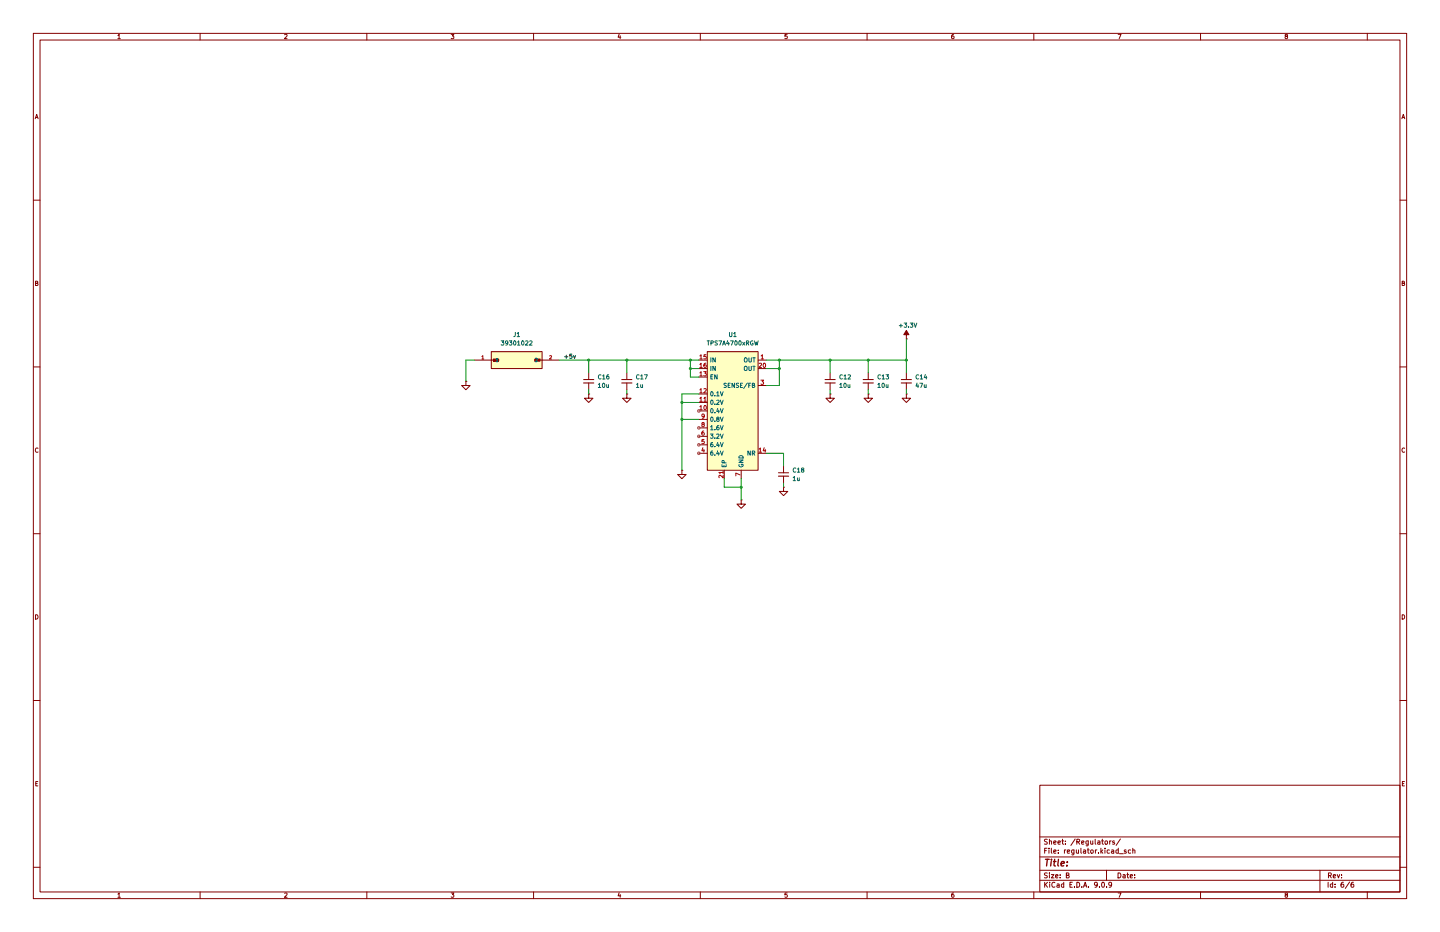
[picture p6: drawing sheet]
(kicad_sch
 (version 20250114)
 (generator "eeschema")
 (generator_version "9.0")
 (paper "B")
 (lib_symbols
  (symbol "Device:C_Small"
   (pin_numbers (hide yes))
   (pin_names
    (offset 0.254) (hide yes)) (exclude_from_sim no) (in_bom yes) (on_board yes)
   (property "Reference" "C" (at 0.254 1.778 0) (effects (font (size 1.27 1.27)) (justify left)))
   (property "Value" "C_Small" (at 0.254 -2.032 0) (effects (font (size 1.27 1.27)) (justify left)))
   (property "Footprint" "" (at 0 0 0) (effects (font (size 1.27 1.27)) (hide yes)))
   (property "Datasheet" "~" (at 0 0 0) (effects (font (size 1.27 1.27)) (hide yes)))
   (property "Description" "Unpolarized capacitor, small symbol" (at 0 0 0) (effects (font (size 1.27 1.27)) (hide yes)))
   (symbol "C_Small_0_1"
    (polyline (pts (xy -1.524 0.508) (xy 1.524 0.508)) (stroke (width 0.3048) (type default)) (fill (type none)))
    (polyline (pts (xy -1.524 -0.508) (xy 1.524 -0.508)) (stroke (width 0.3302) (type default)) (fill (type none))))
   (symbol "C_Small_1_1"
    (pin passive line (at 0 2.54 270) (length 2.032) (name "~" (effects (font (size 1.27 1.27)))) (number "1" (effects (font (size 1.27 1.27)))))
    (pin passive line (at 0 -2.54 90) (length 2.032) (name "~" (effects (font (size 1.27 1.27)))) (number "2" (effects (font (size 1.27 1.27))))))
   (embedded_fonts no))
  (symbol "My_Symbols:+5.0V"
   (power)
   (pin_numbers (hide yes))
   (pin_names
    (offset 0) (hide yes)) (exclude_from_sim no) (in_bom yes) (on_board yes)
   (property "Reference" "#PWR" (at 0 -3.81 0) (effects (font (size 1.27 1.27)) (hide yes)))
   (property "Value" "+5.0V" (at 0 3.556 0) (effects (font (size 1.27 1.27))))
   (property "Footprint" "" (at 0 0 0) (effects (font (size 1.27 1.27)) (hide yes)))
   (property "Datasheet" "" (at 0 0 0) (effects (font (size 1.27 1.27)) (hide yes)))
   (property "Description" "Power symbol creates a global label with name \"-15V\"" (at 0 0 0) (effects (font (size 1.27 1.27)) (hide yes)))
   (symbol "+5.0V_0_0"
    (pin power_in line (at 0 0 90) (length 0) (name "~" (effects (font (size 1.27 1.27)))) (number "1" (effects (font (size 1.27 1.27))))))
   (symbol "+5.0V_0_1"
    (polyline (pts (xy 0 0) (xy 0 1.27) (xy 0.762 1.27) (xy 0 2.54) (xy -0.762 1.27) (xy 0 1.27)) (stroke (width 0) (type default)) (fill (type outline))))
   (embedded_fonts no))
  (symbol "My_Symbols:39301022"
   (pin_names
    (offset 1.016)) (exclude_from_sim no) (in_bom yes) (on_board yes)
   (property "Reference" "J" (at -7.62 3.81 0) (effects (font (size 1.27 1.27)) (justify left bottom)))
   (property "Value" "39301022" (at -7.62 -5.08 0) (effects (font (size 1.27 1.27)) (justify left bottom)))
   (property "Footprint" "My_Footprints:MOLEX_39301022" (at 0 0 0) (effects (font (size 1.27 1.27)) (justify bottom) (hide yes)))
   (property "Datasheet" "" (at 0 0 0) (effects (font (size 1.27 1.27)) (hide yes)))
   (property "Description" "" (at 0 0 0) (effects (font (size 1.27 1.27)) (hide yes)))
   (property "PARTREV" "A" (at 0 0 0) (effects (font (size 1.27 1.27)) (justify bottom) (hide yes)))
   (property "STANDARD" "Manufacturer Recommendations" (at 0 0 0) (effects (font (size 1.27 1.27)) (justify bottom) (hide yes)))
   (property "MAXIMUM_PACKAGE_HEIGHT" "11.40mm" (at 0 0 0) (effects (font (size 1.27 1.27)) (justify bottom) (hide yes)))
   (property "MANUFACTURER" "Molex" (at 0 0 0) (effects (font (size 1.27 1.27)) (justify bottom) (hide yes)))
   (symbol "39301022_0_0"
    (polyline (pts (xy -7.62 0) (xy -5.715 0)) (stroke (width 0.254) (type default)) (fill (type none)))
    (rectangle (start -7.62 -2.54) (end 7.62 2.54) (stroke (width 0.254) (type default)) (fill (type background)))
    (rectangle (start -6.985 -0.3175) (end -5.3975 0.3175) (stroke (width 0.1) (type default)) (fill (type outline)))
    (rectangle (start 5.3975 -0.3175) (end 6.985 0.3175) (stroke (width 0.1) (type default)) (fill (type outline)))
    (polyline (pts (xy 7.62 0) (xy 5.715 0)) (stroke (width 0.254) (type default)) (fill (type none)))
    (pin passive line (at -12.7 0 0) (length 5.08) (name "1" (effects (font (size 1.016 1.016)))) (number "1" (effects (font (size 1.016 1.016)))))
    (pin passive line (at 12.7 0 180) (length 5.08) (name "2" (effects (font (size 1.016 1.016)))) (number "2" (effects (font (size 1.016 1.016))))))
   (embedded_fonts no))
  (symbol "My_Symbols:TPS7A4700xRGW" (exclude_from_sim no) (in_bom yes) (on_board yes)
   (property "Reference" "U7" (at 0 22.86 0) (effects (font (size 1.27 1.27))))
   (property "Value" "TPS7A4700xRGW" (at 0 21.336 0) (effects (font (size 1.27 1.27))))
   (property "Footprint" "Package_DFN_QFN:Texas_RGW0020A_VQFN-20-1EP_5x5mm_P0.65mm_EP3.15x3.15mm_ThermalVias" (at 4.445 21.59 0) (effects (font (size 1.27 1.27)) (hide yes)))
   (property "Datasheet" "https://www.ti.com/lit/ds/symlink/tps7a47.pdf" (at 0 24.13 0) (effects (font (size 1.27 1.27)) (hide yes)))
   (property "Description" "1A, Low-Noise Low-Dropout Voltage Regulator, 3-35V Input, Adjustable 1.4-34V Output, VQFN-20" (at 0 0 0) (effects (font (size 1.27 1.27)) (hide yes)))
   (symbol "TPS7A4700xRGW_0_1"
    (rectangle (start -7.62 20.32) (end 7.62 -15.24) (stroke (width 0.254) (type default)) (fill (type background))))
   (symbol "TPS7A4700xRGW_1_1"
    (pin power_in line (at -10.16 17.78 0) (length 2.54) (name "IN" (effects (font (size 1.27 1.27)))) (number "15" (effects (font (size 1.27 1.27)))))
    (pin passive line (at -10.16 15.24 0) (length 2.54) (name "IN" (effects (font (size 1.27 1.27)))) (number "16" (effects (font (size 1.27 1.27)))))
    (pin input line (at -10.16 12.7 0) (length 2.54) (name "EN" (effects (font (size 1.27 1.27)))) (number "13" (effects (font (size 1.27 1.27)))))
    (pin input line (at -10.16 7.62 0) (length 2.54) (name "0.1V" (effects (font (size 1.27 1.27)))) (number "12" (effects (font (size 1.27 1.27)))))
    (pin input line (at -10.16 5.08 0) (length 2.54) (name "0.2V" (effects (font (size 1.27 1.27)))) (number "11" (effects (font (size 1.27 1.27)))))
    (pin input line (at -10.16 2.54 0) (length 2.54) (name "0.4V" (effects (font (size 1.27 1.27)))) (number "10" (effects (font (size 1.27 1.27)))))
    (pin input line (at -10.16 0 0) (length 2.54) (name "0.8V" (effects (font (size 1.27 1.27)))) (number "9" (effects (font (size 1.27 1.27)))))
    (pin input line (at -10.16 -2.54 0) (length 2.54) (name "1.6V" (effects (font (size 1.27 1.27)))) (number "8" (effects (font (size 1.27 1.27)))))
    (pin input line (at -10.16 -5.08 0) (length 2.54) (name "3.2V" (effects (font (size 1.27 1.27)))) (number "6" (effects (font (size 1.27 1.27)))))
    (pin input line (at -10.16 -7.62 0) (length 2.54) (name "6.4V" (effects (font (size 1.27 1.27)))) (number "5" (effects (font (size 1.27 1.27)))))
    (pin input line (at -10.16 -10.16 0) (length 2.54) (name "6.4V" (effects (font (size 1.27 1.27)))) (number "4" (effects (font (size 1.27 1.27)))))
    (pin passive line (at -2.54 -17.78 90) (length 2.54) (name "EP" (effects (font (size 1.27 1.27)))) (number "21" (effects (font (size 1.27 1.27)))))
    (pin power_in line (at 2.54 -17.78 90) (length 2.54) (name "GND" (effects (font (size 1.27 1.27)))) (number "7" (effects (font (size 1.27 1.27)))))
    (pin power_out line (at 10.16 17.78 180) (length 2.54) (name "OUT" (effects (font (size 1.27 1.27)))) (number "1" (effects (font (size 1.27 1.27)))))
    (pin power_out line (at 10.16 15.24 180) (length 2.54) (name "OUT" (effects (font (size 1.27 1.27)))) (number "20" (effects (font (size 1.27 1.27)))))
    (pin input line (at 10.16 10.16 180) (length 2.54) (name "SENSE/FB" (effects (font (size 1.27 1.27)))) (number "3" (effects (font (size 1.27 1.27)))))
    (pin passive line (at 10.16 -10.16 180) (length 2.54) (name "NR" (effects (font (size 1.27 1.27)))) (number "14" (effects (font (size 1.27 1.27))))))
   (embedded_fonts no))
  (symbol "power:GND"
   (power)
   (pin_numbers (hide yes))
   (pin_names
    (offset 0) (hide yes)) (exclude_from_sim no) (in_bom yes) (on_board yes)
   (property "Reference" "#PWR" (at 0 -6.35 0) (effects (font (size 1.27 1.27)) (hide yes)))
   (property "Value" "GND" (at 0 -3.81 0) (effects (font (size 1.27 1.27))))
   (property "Footprint" "" (at 0 0 0) (effects (font (size 1.27 1.27)) (hide yes)))
   (property "Datasheet" "" (at 0 0 0) (effects (font (size 1.27 1.27)) (hide yes)))
   (property "Description" "Power symbol creates a global label with name \"GND\" , ground" (at 0 0 0) (effects (font (size 1.27 1.27)) (hide yes)))
   (symbol "GND_0_1"
    (polyline (pts (xy 0 0) (xy 0 -1.27) (xy 1.27 -1.27) (xy 0 -2.54) (xy -1.27 -1.27) (xy 0 -1.27)) (stroke (width 0) (type default)) (fill (type none))))
   (symbol "GND_1_1"
    (pin power_in line (at 0 0 270) (length 0) (name "~" (effects (font (size 1.27 1.27)))) (number "1" (effects (font (size 1.27 1.27))))))
   (embedded_fonts no)))
 (junction
  (at 187.96 107.95)
  (diameter 0)
  (color 0 0 0 0))
 (junction
  (at 204.47 125.73)
  (diameter 0)
  (color 0 0 0 0))
 (junction
  (at 271.78 107.95)
  (diameter 0)
  (color 0 0 0 0))
 (junction
  (at 233.68 110.49)
  (diameter 0)
  (color 0 0 0 0))
 (junction
  (at 248.92 107.95)
  (diameter 0)
  (color 0 0 0 0))
 (junction
  (at 207.01 110.49)
  (diameter 0)
  (color 0 0 0 0))
 (junction
  (at 260.35 107.95)
  (diameter 0)
  (color 0 0 0 0))
 (junction
  (at 207.01 107.95)
  (diameter 0)
  (color 0 0 0 0))
 (junction
  (at 222.25 146.05)
  (diameter 0)
  (color 0 0 0 0))
 (junction
  (at 204.47 120.65)
  (diameter 0)
  (color 0 0 0 0))
 (junction
  (at 233.68 107.95)
  (diameter 0)
  (color 0 0 0 0))
 (junction
  (at 176.53 107.95)
  (diameter 0)
  (color 0 0 0 0))
 (wire
  (pts (xy 207.01 110.49) (xy 207.01 107.95))
  (stroke (width 0) (type default)))
 (wire
  (pts (xy 248.92 118.11) (xy 248.92 116.84))
  (stroke (width 0) (type default)))
 (wire
  (pts (xy 139.7 107.95) (xy 139.7 114.3))
  (stroke (width 0) (type default)))
 (wire
  (pts (xy 222.25 146.05) (xy 222.25 149.86))
  (stroke (width 0) (type default)))
 (wire
  (pts (xy 234.95 146.05) (xy 234.95 144.78))
  (stroke (width 0) (type default)))
 (wire
  (pts (xy 233.68 110.49) (xy 233.68 115.57))
  (stroke (width 0) (type default)))
 (wire
  (pts (xy 204.47 120.65) (xy 204.47 125.73))
  (stroke (width 0) (type default)))
 (wire
  (pts (xy 271.78 116.84) (xy 271.78 118.11))
  (stroke (width 0) (type default)))
 (wire
  (pts (xy 234.95 135.89) (xy 234.95 139.7))
  (stroke (width 0) (type default)))
 (wire
  (pts (xy 233.68 110.49) (xy 229.87 110.49))
  (stroke (width 0) (type default)))
 (wire
  (pts (xy 176.53 107.95) (xy 187.96 107.95))
  (stroke (width 0) (type default)))
 (wire
  (pts (xy 204.47 125.73) (xy 204.47 140.97))
  (stroke (width 0) (type default)))
 (wire
  (pts (xy 176.53 107.95) (xy 176.53 111.76))
  (stroke (width 0) (type default)))
 (wire
  (pts (xy 233.68 115.57) (xy 229.87 115.57))
  (stroke (width 0) (type default)))
 (wire
  (pts (xy 207.01 107.95) (xy 209.55 107.95))
  (stroke (width 0) (type default)))
 (wire
  (pts (xy 260.35 116.84) (xy 260.35 118.11))
  (stroke (width 0) (type default)))
 (wire
  (pts (xy 271.78 107.95) (xy 271.78 111.76))
  (stroke (width 0) (type default)))
 (wire
  (pts (xy 187.96 107.95) (xy 207.01 107.95))
  (stroke (width 0) (type default)))
 (wire
  (pts (xy 209.55 118.11) (xy 204.47 118.11))
  (stroke (width 0) (type default)))
 (wire
  (pts (xy 248.92 107.95) (xy 248.92 111.76))
  (stroke (width 0) (type default)))
 (wire
  (pts (xy 209.55 113.03) (xy 207.01 113.03))
  (stroke (width 0) (type default)))
 (wire
  (pts (xy 233.68 107.95) (xy 233.68 110.49))
  (stroke (width 0) (type default)))
 (wire
  (pts (xy 207.01 113.03) (xy 207.01 110.49))
  (stroke (width 0) (type default)))
 (wire
  (pts (xy 248.92 107.95) (xy 260.35 107.95))
  (stroke (width 0) (type default)))
 (wire
  (pts (xy 222.25 143.51) (xy 222.25 146.05))
  (stroke (width 0) (type default)))
 (wire
  (pts (xy 187.96 116.84) (xy 187.96 118.11))
  (stroke (width 0) (type default)))
 (wire
  (pts (xy 204.47 125.73) (xy 209.55 125.73))
  (stroke (width 0) (type default)))
 (wire
  (pts (xy 217.17 146.05) (xy 222.25 146.05))
  (stroke (width 0) (type default)))
 (wire
  (pts (xy 167.64 107.95) (xy 176.53 107.95))
  (stroke (width 0) (type default)))
 (wire
  (pts (xy 187.96 107.95) (xy 187.96 111.76))
  (stroke (width 0) (type default)))
 (wire
  (pts (xy 260.35 107.95) (xy 260.35 111.76))
  (stroke (width 0) (type default)))
 (wire
  (pts (xy 271.78 101.6) (xy 271.78 107.95))
  (stroke (width 0) (type default)))
 (wire
  (pts (xy 229.87 107.95) (xy 233.68 107.95))
  (stroke (width 0) (type default)))
 (wire
  (pts (xy 204.47 118.11) (xy 204.47 120.65))
  (stroke (width 0) (type default)))
 (wire
  (pts (xy 209.55 120.65) (xy 204.47 120.65))
  (stroke (width 0) (type default)))
 (wire
  (pts (xy 209.55 110.49) (xy 207.01 110.49))
  (stroke (width 0) (type default)))
 (wire
  (pts (xy 142.24 107.95) (xy 139.7 107.95))
  (stroke (width 0) (type default)))
 (wire
  (pts (xy 260.35 107.95) (xy 271.78 107.95))
  (stroke (width 0) (type default)))
 (wire
  (pts (xy 176.53 118.11) (xy 176.53 116.84))
  (stroke (width 0) (type default)))
 (wire
  (pts (xy 233.68 107.95) (xy 248.92 107.95))
  (stroke (width 0) (type default)))
 (wire
  (pts (xy 229.87 135.89) (xy 234.95 135.89))
  (stroke (width 0) (type default)))
 (wire
  (pts (xy 217.17 143.51) (xy 217.17 146.05))
  (stroke (width 0) (type default)))
 (label "+5v"
  (at 168.91 107.95 0)
  (effects (font (size 1.27 1.27)) (justify left bottom)))
 (symbol
  (lib_id "Device:C_Small")
  (at 248.92 114.3 0)
  (unit 1)
  (exclude_from_sim no)
  (in_bom yes)
  (on_board yes)
  (dnp no)
  (fields_autoplaced yes)
  (property "Reference" "C12" (at 251.46 113.0362 0) (effects (font (size 1.27 1.27)) (justify left)))
  (property "Value" "10u" (at 251.46 115.5762 0) (effects (font (size 1.27 1.27)) (justify left)))
  (property "Footprint" "Capacitor_SMD:C_1206_3216Metric" (at 248.92 114.3 0) (effects (font (size 1.27 1.27)) (hide yes)))
  (property "Datasheet" "~" (at 248.92 114.3 0) (effects (font (size 1.27 1.27)) (hide yes)))
  (property "Description" "Unpolarized capacitor, small symbol" (at 248.92 114.3 0) (effects (font (size 1.27 1.27)) (hide yes)))
  (pin "1")
  (pin "2"))
 (symbol
  (lib_id "power:GND")
  (at 234.95 146.05 0)
  (unit 1)
  (exclude_from_sim no)
  (in_bom yes)
  (on_board yes)
  (dnp no)
  (fields_autoplaced yes)
  (property "Reference" "#PWR033" (at 234.95 152.4 0) (effects (font (size 1.27 1.27)) (hide yes)))
  (property "Value" "GND" (at 234.95 151.13 0) (effects (font (size 1.27 1.27)) (hide yes)))
  (property "Footprint" "" (at 234.95 146.05 0) (effects (font (size 1.27 1.27)) (hide yes)))
  (property "Datasheet" "" (at 234.95 146.05 0) (effects (font (size 1.27 1.27)) (hide yes)))
  (property "Description" "Power symbol creates a global label with name \"GND\" , ground" (at 234.95 146.05 0) (effects (font (size 1.27 1.27)) (hide yes)))
  (pin "1"))
 (symbol
  (lib_id "Device:C_Small")
  (at 271.78 114.3 0)
  (unit 1)
  (exclude_from_sim no)
  (in_bom yes)
  (on_board yes)
  (dnp no)
  (fields_autoplaced yes)
  (property "Reference" "C14" (at 274.32 113.0362 0) (effects (font (size 1.27 1.27)) (justify left)))
  (property "Value" "47u" (at 274.32 115.5762 0) (effects (font (size 1.27 1.27)) (justify left)))
  (property "Footprint" "Capacitor_SMD:C_1206_3216Metric" (at 271.78 114.3 0) (effects (font (size 1.27 1.27)) (hide yes)))
  (property "Datasheet" "~" (at 271.78 114.3 0) (effects (font (size 1.27 1.27)) (hide yes)))
  (property "Description" "Unpolarized capacitor, small symbol" (at 271.78 114.3 0) (effects (font (size 1.27 1.27)) (hide yes)))
  (pin "1")
  (pin "2"))
 (symbol
  (lib_id "Device:C_Small")
  (at 176.53 114.3 0)
  (unit 1)
  (exclude_from_sim no)
  (in_bom yes)
  (on_board yes)
  (dnp no)
  (fields_autoplaced yes)
  (property "Reference" "C16" (at 179.07 113.0362 0) (effects (font (size 1.27 1.27)) (justify left)))
  (property "Value" "10u" (at 179.07 115.5762 0) (effects (font (size 1.27 1.27)) (justify left)))
  (property "Footprint" "Capacitor_SMD:C_1206_3216Metric" (at 176.53 114.3 0) (effects (font (size 1.27 1.27)) (hide yes)))
  (property "Datasheet" "~" (at 176.53 114.3 0) (effects (font (size 1.27 1.27)) (hide yes)))
  (property "Description" "Unpolarized capacitor, small symbol" (at 176.53 114.3 0) (effects (font (size 1.27 1.27)) (hide yes)))
  (pin "1")
  (pin "2"))
 (symbol
  (lib_id "power:GND")
  (at 204.47 140.97 0)
  (unit 1)
  (exclude_from_sim no)
  (in_bom yes)
  (on_board yes)
  (dnp no)
  (fields_autoplaced yes)
  (property "Reference" "#PWR019" (at 204.47 147.32 0) (effects (font (size 1.27 1.27)) (hide yes)))
  (property "Value" "GND" (at 204.47 146.05 0) (effects (font (size 1.27 1.27)) (hide yes)))
  (property "Footprint" "" (at 204.47 140.97 0) (effects (font (size 1.27 1.27)) (hide yes)))
  (property "Datasheet" "" (at 204.47 140.97 0) (effects (font (size 1.27 1.27)) (hide yes)))
  (property "Description" "Power symbol creates a global label with name \"GND\" , ground" (at 204.47 140.97 0) (effects (font (size 1.27 1.27)) (hide yes)))
  (pin "1"))
 (symbol
  (lib_id "My_Symbols:39301022")
  (at 154.94 107.95 0)
  (unit 1)
  (exclude_from_sim no)
  (in_bom yes)
  (on_board yes)
  (dnp no)
  (fields_autoplaced yes)
  (property "Reference" "J1" (at 154.94 100.33 0) (effects (font (size 1.27 1.27))))
  (property "Value" "39301022" (at 154.94 102.87 0) (effects (font (size 1.27 1.27))))
  (property "Footprint" "My_Footprints:MOLEX_39301022" (at 154.94 107.95 0) (effects (font (size 1.27 1.27)) (justify bottom) (hide yes)))
  (property "Datasheet" "" (at 154.94 107.95 0) (effects (font (size 1.27 1.27)) (hide yes)))
  (property "Description" "" (at 154.94 107.95 0) (effects (font (size 1.27 1.27)) (hide yes)))
  (property "PARTREV" "A" (at 154.94 107.95 0) (effects (font (size 1.27 1.27)) (justify bottom) (hide yes)))
  (property "STANDARD" "Manufacturer Recommendations" (at 154.94 107.95 0) (effects (font (size 1.27 1.27)) (justify bottom) (hide yes)))
  (property "MAXIMUM_PACKAGE_HEIGHT" "11.40mm" (at 154.94 107.95 0) (effects (font (size 1.27 1.27)) (justify bottom) (hide yes)))
  (property "MANUFACTURER" "Molex" (at 154.94 107.95 0) (effects (font (size 1.27 1.27)) (justify bottom) (hide yes)))
  (pin "2")
  (pin "1"))
 (symbol
  (lib_id "power:GND")
  (at 248.92 118.11 0)
  (unit 1)
  (exclude_from_sim no)
  (in_bom yes)
  (on_board yes)
  (dnp no)
  (fields_autoplaced yes)
  (property "Reference" "#PWR018" (at 248.92 124.46 0) (effects (font (size 1.27 1.27)) (hide yes)))
  (property "Value" "GND" (at 248.92 123.19 0) (effects (font (size 1.27 1.27)) (hide yes)))
  (property "Footprint" "" (at 248.92 118.11 0) (effects (font (size 1.27 1.27)) (hide yes)))
  (property "Datasheet" "" (at 248.92 118.11 0) (effects (font (size 1.27 1.27)) (hide yes)))
  (property "Description" "Power symbol creates a global label with name \"GND\" , ground" (at 248.92 118.11 0) (effects (font (size 1.27 1.27)) (hide yes)))
  (pin "1"))
 (symbol
  (lib_id "power:GND")
  (at 176.53 118.11 0)
  (unit 1)
  (exclude_from_sim no)
  (in_bom yes)
  (on_board yes)
  (dnp no)
  (fields_autoplaced yes)
  (property "Reference" "#PWR025" (at 176.53 124.46 0) (effects (font (size 1.27 1.27)) (hide yes)))
  (property "Value" "GND" (at 176.53 123.19 0) (effects (font (size 1.27 1.27)) (hide yes)))
  (property "Footprint" "" (at 176.53 118.11 0) (effects (font (size 1.27 1.27)) (hide yes)))
  (property "Datasheet" "" (at 176.53 118.11 0) (effects (font (size 1.27 1.27)) (hide yes)))
  (property "Description" "Power symbol creates a global label with name \"GND\" , ground" (at 176.53 118.11 0) (effects (font (size 1.27 1.27)) (hide yes)))
  (pin "1"))
 (symbol
  (lib_id "My_Symbols:+5.0V")
  (at 271.78 101.6 0)
  (unit 1)
  (exclude_from_sim no)
  (in_bom yes)
  (on_board yes)
  (dnp no)
  (property "Reference" "#PWR022" (at 271.78 105.41 0) (effects (font (size 1.27 1.27)) (hide yes)))
  (property "Value" "+3.3V" (at 269.24 97.536 0) (effects (font (size 1.27 1.27)) (justify left)))
  (property "Footprint" "" (at 271.78 101.6 0) (effects (font (size 1.27 1.27)) (hide yes)))
  (property "Datasheet" "" (at 271.78 101.6 0) (effects (font (size 1.27 1.27)) (hide yes)))
  (property "Description" "Power symbol creates a global label with name \"-15V\"" (at 271.78 101.6 0) (effects (font (size 1.27 1.27)) (hide yes)))
  (pin "1"))
 (symbol
  (lib_id "power:GND")
  (at 271.78 118.11 0)
  (unit 1)
  (exclude_from_sim no)
  (in_bom yes)
  (on_board yes)
  (dnp no)
  (fields_autoplaced yes)
  (property "Reference" "#PWR021" (at 271.78 124.46 0) (effects (font (size 1.27 1.27)) (hide yes)))
  (property "Value" "GND" (at 271.78 123.19 0) (effects (font (size 1.27 1.27)) (hide yes)))
  (property "Footprint" "" (at 271.78 118.11 0) (effects (font (size 1.27 1.27)) (hide yes)))
  (property "Datasheet" "" (at 271.78 118.11 0) (effects (font (size 1.27 1.27)) (hide yes)))
  (property "Description" "Power symbol creates a global label with name \"GND\" , ground" (at 271.78 118.11 0) (effects (font (size 1.27 1.27)) (hide yes)))
  (pin "1"))
 (symbol
  (lib_id "power:GND")
  (at 260.35 118.11 0)
  (unit 1)
  (exclude_from_sim no)
  (in_bom yes)
  (on_board yes)
  (dnp no)
  (fields_autoplaced yes)
  (property "Reference" "#PWR020" (at 260.35 124.46 0) (effects (font (size 1.27 1.27)) (hide yes)))
  (property "Value" "GND" (at 260.35 123.19 0) (effects (font (size 1.27 1.27)) (hide yes)))
  (property "Footprint" "" (at 260.35 118.11 0) (effects (font (size 1.27 1.27)) (hide yes)))
  (property "Datasheet" "" (at 260.35 118.11 0) (effects (font (size 1.27 1.27)) (hide yes)))
  (property "Description" "Power symbol creates a global label with name \"GND\" , ground" (at 260.35 118.11 0) (effects (font (size 1.27 1.27)) (hide yes)))
  (pin "1"))
 (symbol
  (lib_id "Device:C_Small")
  (at 260.35 114.3 0)
  (unit 1)
  (exclude_from_sim no)
  (in_bom yes)
  (on_board yes)
  (dnp no)
  (fields_autoplaced yes)
  (property "Reference" "C13" (at 262.89 113.0362 0) (effects (font (size 1.27 1.27)) (justify left)))
  (property "Value" "10u" (at 262.89 115.5762 0) (effects (font (size 1.27 1.27)) (justify left)))
  (property "Footprint" "Capacitor_SMD:C_1206_3216Metric" (at 260.35 114.3 0) (effects (font (size 1.27 1.27)) (hide yes)))
  (property "Datasheet" "~" (at 260.35 114.3 0) (effects (font (size 1.27 1.27)) (hide yes)))
  (property "Description" "Unpolarized capacitor, small symbol" (at 260.35 114.3 0) (effects (font (size 1.27 1.27)) (hide yes)))
  (pin "1")
  (pin "2"))
 (symbol
  (lib_id "My_Symbols:TPS7A4700xRGW")
  (at 219.71 125.73 0)
  (unit 1)
  (exclude_from_sim no)
  (in_bom yes)
  (on_board yes)
  (dnp no)
  (fields_autoplaced yes)
  (property "Reference" "U1" (at 219.71 100.33 0) (effects (font (size 1.27 1.27))))
  (property "Value" "TPS7A4700xRGW" (at 219.71 102.87 0) (effects (font (size 1.27 1.27))))
  (property "Footprint" "Package_DFN_QFN:Texas_RGW0020A_VQFN-20-1EP_5x5mm_P0.65mm_EP3.15x3.15mm_ThermalVias" (at 224.155 104.14 0) (effects (font (size 1.27 1.27)) (hide yes)))
  (property "Datasheet" "https://www.ti.com/lit/ds/symlink/tps7a47.pdf" (at 219.71 101.6 0) (effects (font (size 1.27 1.27)) (hide yes)))
  (property "Description" "1A, Low-Noise Low-Dropout Voltage Regulator, 3-35V Input, Adjustable 1.4-34V Output, VQFN-20" (at 219.71 125.73 0) (effects (font (size 1.27 1.27)) (hide yes)))
  (pin "8")
  (pin "1")
  (pin "9")
  (pin "12")
  (pin "21")
  (pin "20")
  (pin "10")
  (pin "7")
  (pin "15")
  (pin "3")
  (pin "6")
  (pin "4")
  (pin "11")
  (pin "14")
  (pin "5")
  (pin "13")
  (pin "16"))
 (symbol
  (lib_id "Device:C_Small")
  (at 187.96 114.3 0)
  (unit 1)
  (exclude_from_sim no)
  (in_bom yes)
  (on_board yes)
  (dnp no)
  (fields_autoplaced yes)
  (property "Reference" "C17" (at 190.5 113.0362 0) (effects (font (size 1.27 1.27)) (justify left)))
  (property "Value" "1u" (at 190.5 115.5762 0) (effects (font (size 1.27 1.27)) (justify left)))
  (property "Footprint" "Capacitor_SMD:C_1206_3216Metric" (at 187.96 114.3 0) (effects (font (size 1.27 1.27)) (hide yes)))
  (property "Datasheet" "~" (at 187.96 114.3 0) (effects (font (size 1.27 1.27)) (hide yes)))
  (property "Description" "Unpolarized capacitor, small symbol" (at 187.96 114.3 0) (effects (font (size 1.27 1.27)) (hide yes)))
  (pin "1")
  (pin "2"))
 (symbol
  (lib_id "power:GND")
  (at 139.7 114.3 0)
  (unit 1)
  (exclude_from_sim no)
  (in_bom yes)
  (on_board yes)
  (dnp no)
  (fields_autoplaced yes)
  (property "Reference" "#PWR027" (at 139.7 120.65 0) (effects (font (size 1.27 1.27)) (hide yes)))
  (property "Value" "GND" (at 139.7 119.38 0) (effects (font (size 1.27 1.27)) (hide yes)))
  (property "Footprint" "" (at 139.7 114.3 0) (effects (font (size 1.27 1.27)) (hide yes)))
  (property "Datasheet" "" (at 139.7 114.3 0) (effects (font (size 1.27 1.27)) (hide yes)))
  (property "Description" "Power symbol creates a global label with name \"GND\" , ground" (at 139.7 114.3 0) (effects (font (size 1.27 1.27)) (hide yes)))
  (pin "1"))
 (symbol
  (lib_id "power:GND")
  (at 222.25 149.86 0)
  (unit 1)
  (exclude_from_sim no)
  (in_bom yes)
  (on_board yes)
  (dnp no)
  (fields_autoplaced yes)
  (property "Reference" "#PWR024" (at 222.25 156.21 0) (effects (font (size 1.27 1.27)) (hide yes)))
  (property "Value" "GND" (at 222.25 154.94 0) (effects (font (size 1.27 1.27)) (hide yes)))
  (property "Footprint" "" (at 222.25 149.86 0) (effects (font (size 1.27 1.27)) (hide yes)))
  (property "Datasheet" "" (at 222.25 149.86 0) (effects (font (size 1.27 1.27)) (hide yes)))
  (property "Description" "Power symbol creates a global label with name \"GND\" , ground" (at 222.25 149.86 0) (effects (font (size 1.27 1.27)) (hide yes)))
  (pin "1"))
 (symbol
  (lib_id "Device:C_Small")
  (at 234.95 142.24 0)
  (unit 1)
  (exclude_from_sim no)
  (in_bom yes)
  (on_board yes)
  (dnp no)
  (fields_autoplaced yes)
  (property "Reference" "C18" (at 237.49 140.9762 0) (effects (font (size 1.27 1.27)) (justify left)))
  (property "Value" "1u" (at 237.49 143.5162 0) (effects (font (size 1.27 1.27)) (justify left)))
  (property "Footprint" "Capacitor_SMD:C_1206_3216Metric" (at 234.95 142.24 0) (effects (font (size 1.27 1.27)) (hide yes)))
  (property "Datasheet" "~" (at 234.95 142.24 0) (effects (font (size 1.27 1.27)) (hide yes)))
  (property "Description" "Unpolarized capacitor, small symbol" (at 234.95 142.24 0) (effects (font (size 1.27 1.27)) (hide yes)))
  (pin "1")
  (pin "2"))
 (symbol
  (lib_id "power:GND")
  (at 187.96 118.11 0)
  (unit 1)
  (exclude_from_sim no)
  (in_bom yes)
  (on_board yes)
  (dnp no)
  (fields_autoplaced yes)
  (property "Reference" "#PWR026" (at 187.96 124.46 0) (effects (font (size 1.27 1.27)) (hide yes)))
  (property "Value" "GND" (at 187.96 123.19 0) (effects (font (size 1.27 1.27)) (hide yes)))
  (property "Footprint" "" (at 187.96 118.11 0) (effects (font (size 1.27 1.27)) (hide yes)))
  (property "Datasheet" "" (at 187.96 118.11 0) (effects (font (size 1.27 1.27)) (hide yes)))
  (property "Description" "Power symbol creates a global label with name \"GND\" , ground" (at 187.96 118.11 0) (effects (font (size 1.27 1.27)) (hide yes)))
  (pin "1")))
